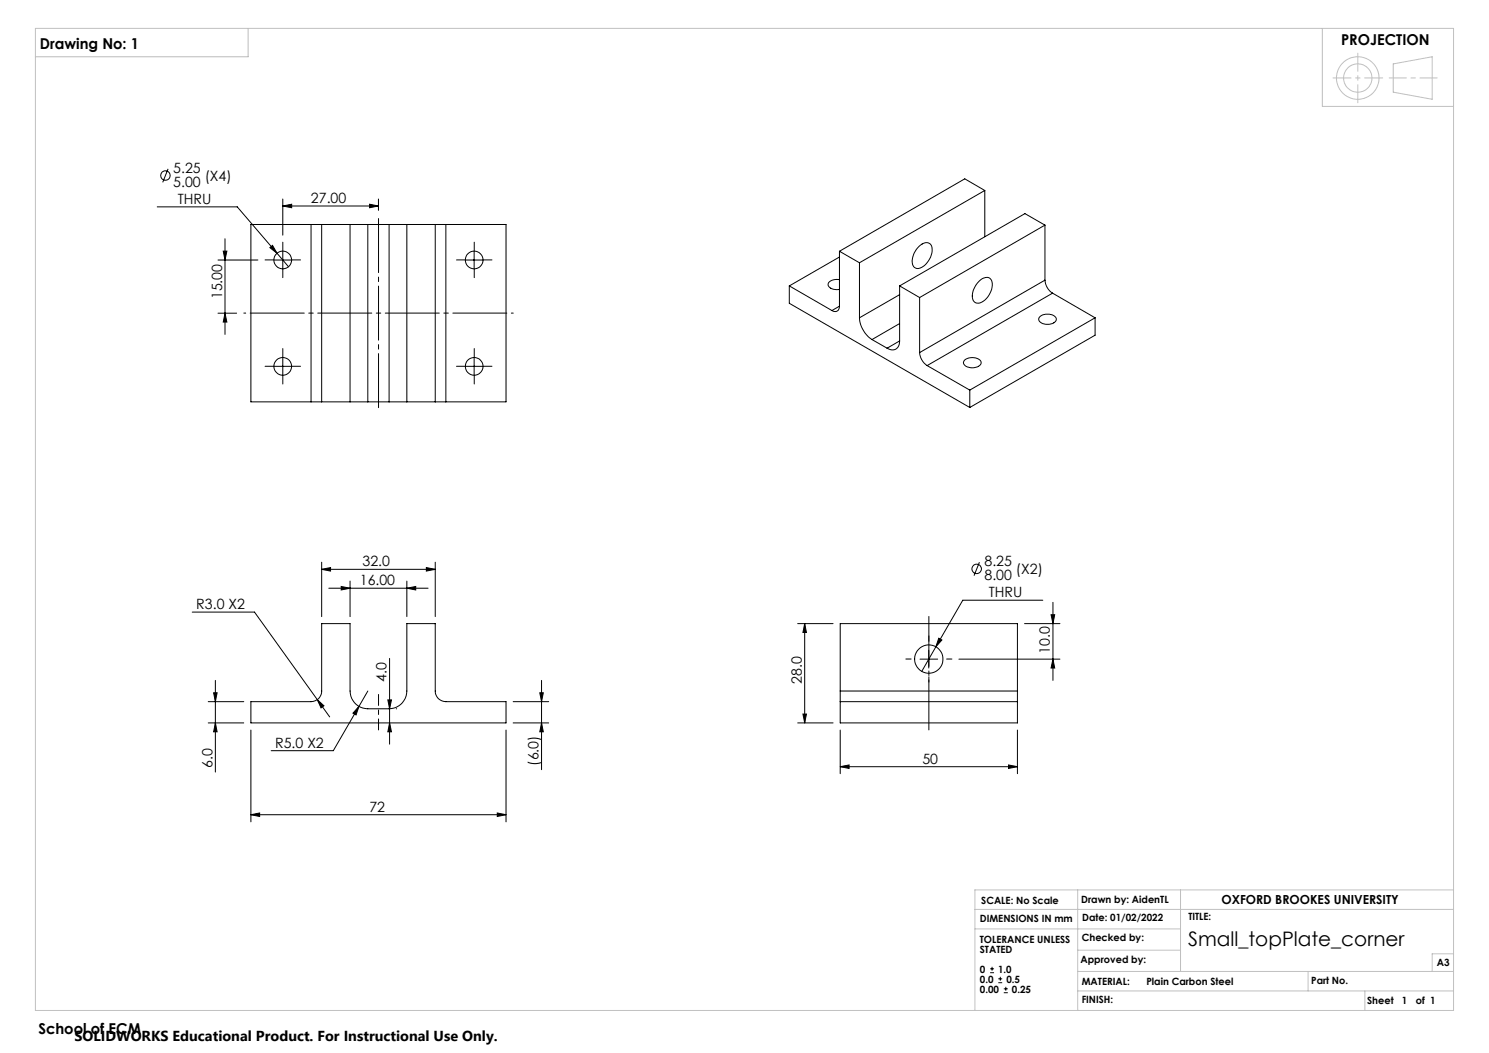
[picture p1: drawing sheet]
<svg xmlns="http://www.w3.org/2000/svg" width="420mm" height="297mm" viewBox="0 0 420 297" stroke-linecap="round" stroke-linejoin="round" font-family="sans-serif">
<g fill="none" stroke="#000" stroke-width=".28">
<path d="M44.3 58.3h22.6l14.5 16.9M47.4 47.6l-1.5 3.8M79.8 58.1l2.5-.5v1zM79.8 56.1v10.2M79.8 58.1h27M104.2 57.6l2.6 .5-2.6 .5zM106.8 56.1v3.2M277.8 53.7l-35.4 20.4M277.8 53.7v13.1M277.8 53.7l-5.7-3.3-35.3 20.5M61.5 73.3h11.2M63 70.8h1l-.5 2.5z"/>
<path d="M63.5 67.3v27M76.1 69.8l.8-.6 1.2 2.2zM77.3 73.3h5M79.8 70.8v5M87.7 63.3h3M87.7 63.3h-16.9v50h16.9M87.7 63.3v50M90.7 63.3v50M90.7 63.3h8M98.7 63.3h5.1M98.7 63.3v50M103.8 63.3h5.9"/>
<path d="M103.8 63.3v50M109.7 63.3h5.1M109.7 63.3v50M114.8 63.3v50M114.8 63.3h8M122.8 63.3h3M122.8 63.3v50M125.8 63.3h16.9v50h-16.9M125.8 63.3v50M131.3 73.3h4.9M133.7 70.8v5M236.8 78.9a2.57 2.57 0 0 0-3.2 1.4 2.57 2.57 0 0 0 3.2 1.3"/>
<path d="M236.8 70.9v15.5M236.8 70.9l5.6 3.2M236.8 72.5l-14.2 8.1M242.4 74.1v15.5M259.3 69.5a2.2 2.2 0 0 1 3.3-.4 5.3 5.3 0 0 1-3.9 6.6 2.19 2.19 0 0 1-1.2-3.2l.3-1.1zM276.1 79.4a2.31 2.31 0 0 1 3.4-.6 5.4 5.4 0 0 1-3 6.6 1.8 1.8 0 0 1-1.9-.5 1.8 1.8 0 0 1-.3-1.9l.8-2.2zM294.7 79a4.7 4.7 0 0 0 2.2 3.7M294.7 63.5l-35.3 20.4M294.7 63.5l-5.6-3.2-35.3 20.3M294.7 63.5v15.5M294.7 79l-35.3 20.4M61.5 88.3h5.2"/>
<path d="M63.5 88.3l.5 2.5h-1zM222.6 80.6v4.9l50.9 29.4M222.6 80.6l12.1 7M236.8 86.4a1.3 1.3 0 0 1-.6 1.3 1.3 1.3 0 0 1-1.5-.1M236.8 86.4l-2.1 1.2M242.4 89.6a8 8 0 0 0 3.6 6.2M246 95.8l4.2 2.4M253.8 96.2a2.16 2.16 0 0 1-1.1 2.2 2.16 2.16 0 0 1-2.5-.2M253.8 80.6v15.6M253.8 80.6l5.6 3.3M253.8 83.1l-11.4 6.5M253.8 96.2l-3.6 2"/>
<path d="M253.8 91.3l-7.8 4.5M259.4 99.4a4.8 4.8 0 0 0 2.1 3.7M259.4 83.9v15.5M293.2 89.5a3.3 3.3 0 0 1 4.7 .3 1.75 1.75 0 0 1-2 1.7 2.49 2.49 0 0 1-2.9-1.4zM296.9 82.7l-35.4 20.4M296.9 82.7l12 6.9M308.9 89.6l-35.4 20.4M308.9 89.6v4.9l-35.4 20.4M77.3 103.3h5M79.8 100.8v5M87.7 113.3h3M90.7 113.3h8"/>
<path d="M98.7 113.3h5.1M103.8 113.3h5.9M109.7 113.3h5.1M114.8 113.3h8M122.8 113.3h3M131.3 103.3h4.9M133.7 100.8v5M261.5 103.1l12 6.9M272.2 101.5a3.4 3.4 0 0 1 4.5 .5 1.75 1.75 0 0 1-2 1.7 2.56 2.56 0 0 1-3-1.4zM273.5 110v4.9M90.7 158.6v15.3M122.8 158.6v15.3"/>
<path d="M276.3 158.6l-1.6 3.8M54.2 172.6h17.6l21.2 29.6M90.7 160.6l2.5-.5v1zM90.7 160.6h32.1M90.7 175.9h8v19a5 5 0 0 0 5.1 5h5.9a5 5 0 0 0 5.1-5v-19h8v19a2.95 2.95 0 0 0 3 3h16.9v6h-71.9v-6h16.9a2.95 2.95 0 0 0 3-3zM92.7 165.9h28.1M96.2 165.4l2.5 .5-2.5 .5zM98.7 163.9v10M114.8 165.9l2.5-.5v1zM114.8 163.9v10M120.3 160.1l2.5 .5-2.5 .5zM225 175.9h10"/>
<path d="M227 175.9v28M227 175.9l.5 2.5h-1zM289 175.9h10M294.1 169.3h-22.5l-7.6 13.1M296.5 173.4h1l-.5 2.5zM297 169.9v22M58.7 197.9h10.1M60.3 195.4h.9l-.5 2.5zM60.7 191.9v25.9M89.5 197.3l1.9 1.8-.8 .6zM101.2 199.2l-.8 2.4-.8-.4zM103.8 194.9l-9.8 16.8h-17.5"/>
<path d="M109.4 197.4h1l-.5 2.5zM109.9 185.7v24.2M111.8 199.9h.1M144.7 197.9h10.1M152.3 195.4h.9l-.4 2.5zM152.8 191.9v25.2M237 194.9v3M237 194.9v-19h50v19M237 197.9v6h50v-6M237 197.9h50M237 194.9h50M259.5 185.9h5"/>
<path d="M262 183.4v5M264 182.4l-4 7M264.8 180l.9 .5-1.7 1.9zM270.5 185.9h28.5M287 194.9v3M297 185.9l.5 2.5h-1zM58.7 203.9h10.1M60.7 203.9l.5 2.5h-.9zM70.8 205.9v25.9M109.9 203.9l.5 2.5h-1zM142.7 205.9v25.9M144.7 203.9h10.1"/>
<path d="M152.8 203.9l.4 2.5h-.9zM225 203.9h10M226.5 201.4h1l-.5 2.5zM237 216.2l2.5-.4v.9zM237 205.9v12.3M237 216.2h50M284.5 215.8l2.5 .4-2.5 .5zM287 205.9v12.3M70.8 229.8l2.4-.5v1zM70.8 229.8h71.9M140.3 229.3l2.4 .5-2.4 .5zM279.3 274.4h1.1"/>
<path d="M279.3 273.3h1.1M279.8 272.7v1.1M281.6 277.2h1.1M281.6 276.1h1.1M282.2 275.5v1.1M283.1 280h1.2M283.1 278.9h1.2M283.7 278.3v1.1"/>
<circle cx="46.7" cy="49.5" r="1.33"/>
<circle cx="79.7" cy="73.3" r="2.5"/>
<circle cx="133.7" cy="73.3" r="2.49"/>
<circle cx="79.8" cy="103.3" r="2.49"/>
<circle cx="133.7" cy="103.3" r="2.5"/>
<circle cx="275.5" cy="160.5" r="1.33"/>
<circle cx="262" cy="185.9" r="4"/>
</g>
<g fill="none" stroke="#c0c0c0" stroke-width=".28">
<path d="M10 8h400v277h-400zM70 8v8h-60M373 8v22h37M393 18l11-2v12l-11-2zM275 256.5h135M304 251v34M333 251v23M410 251h-135v34M275 262h58M304 274h106M304 279.5h106M304 268h29"/>
<path d="M369 274v5.5M385 279.5v5.5M410 269h-6v5"/>
<circle cx="383" cy="22" r="6"/>
<circle cx="383" cy="22" r="4"/>
</g>
<path d="M106.8 115.3v-54" fill="none" stroke="#000" stroke-width=".28" stroke-dasharray="15.2 1.3 1.3 1.3" stroke-dashoffset="-.3"/>
<path d="M68.8 88.3h76" fill="none" stroke="#000" stroke-width=".28" stroke-dasharray="15.2 1.3 1.3 1.3" stroke-dashoffset="-1.8"/>
<g fill="none" stroke="#000" stroke-width=".28" stroke-dasharray="15.2 1.3 1.3 1.3">
<path d="M77.3 73.3h-2.5M79.8 70.8v-2.5M79.8 75.8v2.5M82.3 73.3h2.5M131.3 73.3h-2.5M133.8 70.8v-2.5M133.8 75.8v2.5M136.3 73.3h2.5M77.3 103.3h-2.5M79.8 100.8v-2.5M79.8 105.8v2.5M82.3 103.3h2.5"/>
<path d="M131.3 103.3h-2.5M133.8 100.8v-2.5M133.8 105.8v2.5M136.3 103.3h2.5M257 185.9h-1.5M262 180.9v-1.5M262 190.9v1.5M267 185.9h1.5"/>
</g>
<path d="M262 205.9v-32" fill="none" stroke="#000" stroke-width=".28" stroke-dasharray="15.2 1.3 1.3 1.3" stroke-dashoffset="1.1"/>
<path d="M106.8 205.9v-10" fill="none" stroke="#000" stroke-width=".28" stroke-dasharray="15.2 1.3 1.3 1.3" stroke-dashoffset="12.1"/>
<path d="M383 15v14M390 22h-14" fill="none" stroke="#c0c0c0" stroke-width=".28" stroke-dasharray="15.2 1.3 1.3 1.3" stroke-dashoffset="10.1"/>
<path d="M391.8 22h13.6" fill="none" stroke="#c0c0c0" stroke-width=".28" stroke-dasharray="15.2 1.3 1.3 1.3" stroke-dashoffset="10.4"/>
<g fill="#000">
<path d="M96.2 165.4l2.5 .5-2.5 .5zM114.8 165.9l2.5-.5v1z"/>
<path d="M89.5 197.3l1.1 2.4 .8-.6zM101.2 199.2l-1.6 2 .8 .4zM90.7 160.6l2.5-.5v1zM120.3 160.1l2.5 .5-2.5 .5zM79.8 58.1l2.5-.5v1zM104.2 57.6l2.6 .5-2.6 .5zM76.1 69.8l2 1.6-1.2-2.2zM237 216.2l2.5-.4v.9zM284.5 215.8l2.5 .4-2.5 .5zM264.8 180l-.8 2.4 1.7-1.9z"/>
<path d="M109.4 197.4h1l-.5 2.5zM109.9 203.9l.5 2.5h-1z"/>
<path d="M60.7 203.9l.5 2.5h-.9zM60.3 195.4h.9l-.5 2.5zM152.8 203.9l.4 2.5h-.9zM152.3 195.4h.9l-.4 2.5zM63.5 88.3l.5 2.5h-1zM63 70.8h1l-.5 2.5zM226.5 201.4h1l-.5 2.5zM227 175.9l.5 2.5h-1zM297 185.9l.5 2.5h-1zM296.5 173.4h1l-.5 2.5z"/>
<path d="M140.3 229.3l2.4 .5-2.4 .5zM70.8 229.8l2.4-.5v1z"/>
</g>
<text font-size="5.6" x="335.1" y="266.7">Small_topPlate_corner</text>
<g font-size="4.2">
<text x="11.3" y="13.8">Drawing No: 1</text>
<text x="378.3" y="12.6">PROJECTION</text>
<text x="10.8" y="291.6">School of ECM</text>
</g>
<text font-size="4.1" x="21" y="293.7">SOLIDWORKS Educational Product. For Instructional Use Only.</text>
<g font-size="4">
<text x="48.9" y="48.8">5.25</text>
<text x="48.9" y="52.7">5.00</text>
<text x="57.8" y="51">(X4)</text>
<text x="50.1" y="57.5">THRU</text>
<text x="87.7" y="57.2">27.00</text>
<text x="62.6" y="84.4" transform="rotate(-90 62.6 84.4)">15.00</text>
<text x="102.3" y="159.7">32.0</text>
<text x="277.7" y="159.8">8.25</text>
<text x="286.6" y="161.9">(X2)</text>
<text x="101.5" y="165">16.00</text>
<text x="277.7" y="163.6">8.00</text>
<text x="55.4" y="171.8">R3.0 X2</text>
<text x="278.9" y="168.4">THRU</text>
<text x="296.1" y="184.5" transform="rotate(-90 296.1 184.5)">10.0</text>
<text x="109.1" y="192.3" transform="rotate(-90 109.1 192.3)">4.0</text>
<text x="226.1" y="192.8" transform="rotate(-90 226.1 192.8)">28.0</text>
<text x="77.6" y="210.9">R5.0 X2</text>
<text x="151.9" y="216" transform="rotate(-90 151.9 216)">(6.0)</text>
<text x="260.2" y="215.4">50</text>
<text x="59.9" y="216.7" transform="rotate(-90 59.9 216.7)">6.0</text>
<text x="104.2" y="228.9">72</text>
</g>
<text font-size="3.5" x="344.5" y="255.1">OXFORD BROOKES UNIVERSITY</text>
<g font-size="2.8">
<text x="276.8" y="254.9">SCALE: No Scale</text>
<text x="305" y="254.7">Drawn by: AidenTL</text>
<text x="276.4" y="259.9">DIMENSIONS IN mm</text>
<text x="305.3" y="259.8">Date: 01/02/2022</text>
<text x="335.2" y="259.6">TITLE:</text>
<text x="276.4" y="265.9">TOLERANCE UNLESS</text>
<text x="276.4" y="268.7">STATED</text>
<text x="305.1" y="265.5">Checked by:</text>
<text x="276.4" y="274.3">0</text>
<text x="281.6" y="274.3">1.0</text>
<text x="304.8" y="271.7">Approved by:</text>
<text x="405.3" y="272.6">A3</text>
<text x="276.4" y="280">0.00</text>
<text x="276.4" y="277.1">0.0</text>
<text x="283.9" y="277.1">0.5</text>
<text x="285.4" y="280">0.25</text>
<text x="305.1" y="277.8">MATERIAL:</text>
<text x="323.4" y="277.8">Plain Carbon Steel</text>
<text x="369.9" y="277.5">Part No.</text>
<text x="305.1" y="282.9">FINISH:</text>
<text x="385.6" y="283.2">Sheet</text>
<text x="395.5" y="283.2">1</text>
<text x="399.3" y="283.2">of 1</text>
</g>
</svg>
